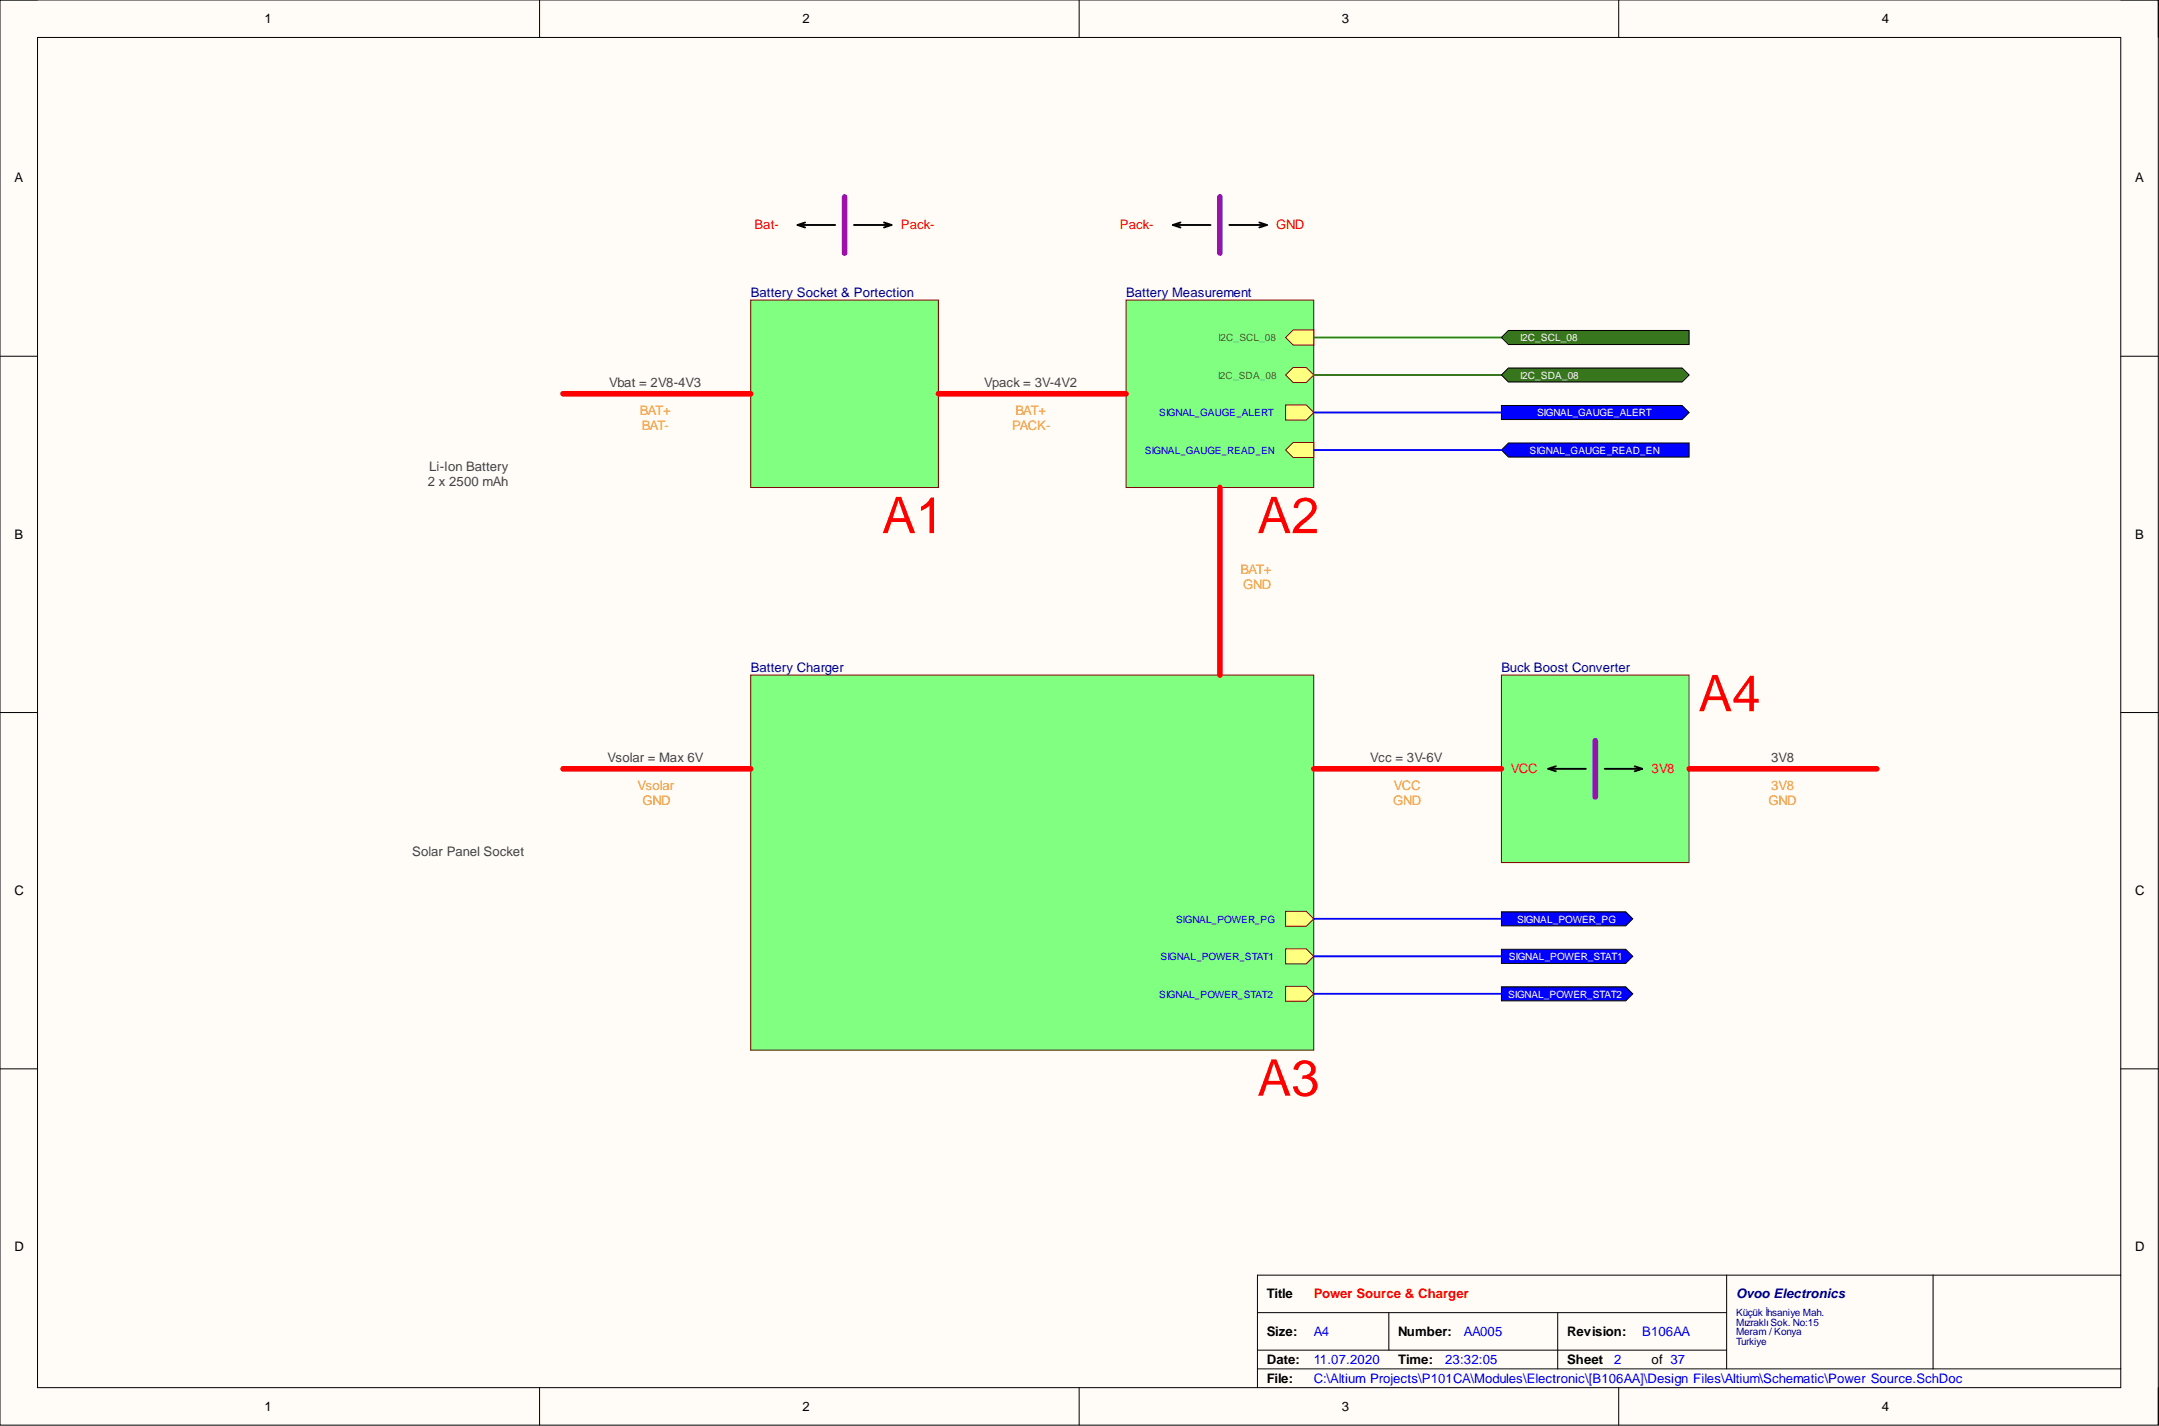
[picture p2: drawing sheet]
<svg xmlns="http://www.w3.org/2000/svg" width="292mm" height="193mm" viewBox="0 0 292 193" stroke-linecap="round" stroke-linejoin="round" font-family="sans-serif">
<path d="M0 0h292v192.9h-292z" fill-rule="evenodd" fill="#fffcf8"/>
<path d="M0 0h292v192.9h-292z" fill="none" stroke="#000" stroke-width=".14"/>
<path d="M5.1 5.1h281.8v182.7h-281.8z" fill-rule="evenodd" fill="#fffcf8"/>
<g fill="none" stroke="#000" stroke-width=".14">
<path d="M0 0h5.1M73 0v5.1M146 0v5.1M219 0v5.1M286.9 0h5.1v5.1M5.1 5.1h281.8v182.7h-281.8zM0 48.2h5.1M286.9 48.2h5.1M0 96.4h5.1M286.9 96.4h5.1M0 144.6h5.1M286.9 144.6h5.1"/>
<path d="M170.1 177.6h63.5M187.9 177.6v5.1M210.8 177.6v7.6M233.6 172.6v12.6M261.5 172.6v12.6M286.9 172.6h-116.8v15.2M73 187.8v5.1M146 187.8v5.1M170.1 185.2h116.8M170.1 182.7h63.5M219 187.8v5.1M292 187.8v5.1"/>
</g>
<path d="M101.6 40.6h25.4v25.4h-25.4z" fill-rule="evenodd" fill="#80ff80"/>
<path d="M101.6 40.6h25.4v25.4h-25.4z" fill="none" stroke="#800000" stroke-width=".14"/>
<path d="M152.4 40.6h25.3v25.4h-25.3z" fill-rule="evenodd" fill="#80ff80"/>
<path d="M152.4 40.6h25.3v25.4h-25.3z" fill="none" stroke="#800000" stroke-width=".14"/>
<path d="M173.9 60.9l1-1h2.8v2h-2.8z" fill-rule="evenodd" fill="#ffff80"/>
<path d="M173.9 60.9l1-1h2.8v2h-2.8z" fill="none" stroke="#800000" stroke-width=".14"/>
<path d="M173.9 54.8h2.8l1 1-1 1h-2.8z" fill-rule="evenodd" fill="#ffff80"/>
<path d="M173.9 54.8h2.8l1 1-1 1h-2.8z" fill="none" stroke="#800000" stroke-width=".14"/>
<path d="M173.9 45.7l1-1h2.8v2h-2.8z" fill-rule="evenodd" fill="#ffff80"/>
<path d="M173.9 45.7l1-1h2.8v2h-2.8z" fill="none" stroke="#800000" stroke-width=".14"/>
<path d="M173.9 50.7l1-1h1.8l1 1-1 1.1h-1.8z" fill-rule="evenodd" fill="#ffff80"/>
<path d="M173.9 50.7l1-1h1.8l1 1-1 1.1h-1.8z" fill="none" stroke="#800000" stroke-width=".14"/>
<path d="M101.6 91.3h76.1v50.8h-76.1z" fill-rule="evenodd" fill="#80ff80"/>
<path d="M101.6 91.3h76.1v50.8h-76.1z" fill="none" stroke="#800000" stroke-width=".14"/>
<path d="M173.9 133.5h2.8l1 1-1 1h-2.8z" fill-rule="evenodd" fill="#ffff80"/>
<path d="M173.9 133.5h2.8l1 1-1 1h-2.8z" fill="none" stroke="#800000" stroke-width=".14"/>
<path d="M173.9 128.4h2.8l1 1-1 1h-2.8z" fill-rule="evenodd" fill="#ffff80"/>
<path d="M173.9 128.4h2.8l1 1-1 1h-2.8z" fill="none" stroke="#800000" stroke-width=".14"/>
<path d="M173.9 123.3h2.8l1 1-1 1.1h-2.8z" fill-rule="evenodd" fill="#ffff80"/>
<path d="M173.9 123.3h2.8l1 1-1 1.1h-2.8z" fill="none" stroke="#800000" stroke-width=".14"/>
<path d="M203.1 91.3h25.4v25.4h-25.4z" fill-rule="evenodd" fill="#80ff80"/>
<path d="M203.1 91.3h25.4v25.4h-25.4z" fill="none" stroke="#800000" stroke-width=".14"/>
<path d="M76.2 53.3h25.4M127 53.3h25.4M165 66v25.3M76.2 104h25.4M177.7 104h25.4M228.5 104h25.4" fill="none" stroke="#f00" stroke-width=".76"/>
<path d="M114.3 26.6v7.7M165 26.6v7.7M215.8 100.2v7.6" fill="none" stroke="#90f" stroke-width=".76"/>
<g fill="none" stroke="#000" stroke-width=".25">
<path d="M107.9 30.4h5.1M107.9 30.4l1 .4M108.9 30.1l-1 .3M115.5 30.4h5.1M119.6 30.1l1 .3M120.6 30.4l-1 .4M158.7 30.4h5.1M158.7 30.4l1 .4M159.7 30.1l-1 .3M166.3 30.4h5.1M170.4 30.1l1 .3M171.4 30.4l-1 .4"/>
<path d="M209.5 104h5.1M209.5 104l1 .4M210.5 103.7l-1 .3M217.1 104h5.1M221.2 103.7l1 .3M222.2 104l-1 .4"/>
</g>
<path d="M203.1 54.9h24.5l.9 .9-.9 1h-24.5z" fill-rule="evenodd" fill="#00f"/>
<path d="M203.1 54.9h24.5l.9 .9-.9 1h-24.5z" fill="none" stroke="#000" stroke-width=".14"/>
<path d="M203.1 60.9l1-1h24.4v1.9h-24.4z" fill-rule="evenodd" fill="#00f"/>
<path d="M203.1 60.9l1-1h24.4v1.9h-24.4z" fill="none" stroke="#000" stroke-width=".14"/>
<path d="M203.1 123.4h16.9l.9 .9-.9 1h-16.9z" fill-rule="evenodd" fill="#00f"/>
<path d="M203.1 123.4h16.9l.9 .9-.9 1h-16.9z" fill="none" stroke="#000" stroke-width=".14"/>
<path d="M203.1 128.5h16.9l.9 .9-.9 1h-16.9z" fill-rule="evenodd" fill="#00f"/>
<path d="M203.1 128.5h16.9l.9 .9-.9 1h-16.9z" fill="none" stroke="#000" stroke-width=".14"/>
<path d="M203.1 133.5h16.9l.9 1-.9 .9h-16.9z" fill-rule="evenodd" fill="#00f"/>
<path d="M203.1 133.5h16.9l.9 1-.9 .9h-16.9z" fill="none" stroke="#000" stroke-width=".14"/>
<path d="M177.7 55.8h25.4M177.7 60.9h25.4M177.7 134.5h25.4M177.7 129.4h25.4M177.7 124.3h25.4" fill="none" stroke="#00f" stroke-width=".25"/>
<path d="M177.7 50.7h25.4M177.7 45.7h25.4" fill="none" stroke="#38761d" stroke-width=".25"/>
<path d="M203.1 45.7l1-1h24.4v1.9h-24.4z" fill-rule="evenodd" fill="#38761d"/>
<path d="M203.1 45.7l1-1h24.4v1.9h-24.4z" fill="none" stroke="#000" stroke-width=".14"/>
<path d="M203.1 50.7l1-.9h23.5l.9 .9-.9 1h-23.5z" fill-rule="evenodd" fill="#38761d"/>
<path d="M203.1 50.7l1-.9h23.5l.9 .9-.9 1h-23.5z" fill="none" stroke="#000" stroke-width=".14"/>
<g font-size="6.9" fill="#f00">
<text x="119.3" y="72.1">A1</text>
<text x="170.1" y="72.1">A2</text>
<text x="229.8" y="96.3">A4</text>
<text x="170.1" y="148.3">A3</text>
</g>
<g font-size="1.8">
<text x="35.8" y="3.1">1</text>
<text x="108.6" y="3.1">2</text>
<text x="181.6" y="3.1">3</text>
<text x="254.6" y="3.1">4</text>
<text x="1.9" y="24.7">A</text>
<text x="288.9" y="24.7">A</text>
<text x="1.9" y="72.9">B</text>
<text x="288.9" y="72.9">B</text>
<text x="1.9" y="121.1">C</text>
<text x="288.9" y="121.1">C</text>
<text x="1.9" y="169.3">D</text>
<text x="288.9" y="169.3">D</text>
<text x="171.4" y="175.7">Title</text>
<text x="171.4" y="180.8">Size:</text>
<text x="171.4" y="184.6">Date:</text>
<text x="189.2" y="180.8">Number:</text>
<text x="189.2" y="184.6">Time:</text>
<text x="212" y="180.8">Revision:</text>
<text x="212" y="184.6">Sheet</text>
<text x="223.4" y="184.6">of 37</text>
<text x="35.8" y="190.9">1</text>
<text x="108.6" y="190.9">2</text>
<text x="171.4" y="187.1">File:</text>
<text x="181.6" y="190.9">3</text>
<text x="254.6" y="190.9">4</text>
</g>
<g font-size="1.8" fill="#f00">
<text x="102.1" y="31">Bat-</text>
<text x="121.9" y="31">Pack-</text>
<text x="151.5" y="31">Pack-</text>
<text x="172.7" y="31">GND</text>
<text x="204.4" y="104.6">VCC</text>
<text x="223.4" y="104.6">3V8</text>
<text x="177.7" y="175.7">Power Source &amp; Charger</text>
</g>
<g font-size="1.8" fill="#000080">
<text x="101.6" y="40.2">Battery Socket &amp; Portection</text>
<text x="152.4" y="40.2">Battery Measurement</text>
<text x="101.6" y="90.9">Battery Charger</text>
<text x="203.1" y="90.9">Buck Boost Converter</text>
<text x="234.9" y="175.7">Ovoo Electronics</text>
</g>
<g font-size="1.8" fill="#434343">
<text x="82.4" y="52.4">Vbat = 2V8-4V3</text>
<text x="133.1" y="52.4">Vpack = 3V-4V2</text>
<text x="57.9" y="65.8">2 x 2500 mAh</text>
<text x="58.1" y="63.8">Li-Ion Battery</text>
<text x="82.2" y="103.1">Vsolar = Max 6V</text>
<text x="185.4" y="103.1">Vcc = 3V-6V</text>
<text x="239.6" y="103.1">3V8</text>
<text x="55.8" y="115.8">Solar Panel Socket</text>
</g>
<g font-size="1.8" fill="#f90">
<text x="86.6" y="56.2">BAT+</text>
<text x="86.8" y="58.2">BAT-</text>
<text x="136.9" y="58.2">PACK-</text>
<text x="137.4" y="56.2">BAT+</text>
<text x="167.8" y="77.7">BAT+</text>
<text x="168.2" y="79.8">GND</text>
<text x="86.2" y="106.9">Vsolar</text>
<text x="188.6" y="106.9">VCC</text>
<text x="239.6" y="106.9">3V8</text>
<text x="86.9" y="108.9">GND</text>
<text x="188.5" y="108.9">GND</text>
<text x="239.3" y="108.9">GND</text>
</g>
<g font-size="1.8" fill="#00f">
<text x="177.7" y="184.6">11.07.2020</text>
<text x="177.7" y="180.8">A4</text>
<text x="195.5" y="184.6">23:32:05</text>
<text x="198.1" y="180.8">AA005</text>
<text x="218.4" y="184.6">2</text>
<text x="222.2" y="180.8">B106AA</text>
<text x="177.7" y="187.1">C:\Altium Projects\P101CA\Modules\Electronic\[B106AA]\Design Files\Altium\Schematic\Power Source.SchDoc</text>
</g>
<g font-size="1.4" fill="#38761d">
<text x="164.9" y="46.2">I2C_SCL_08</text>
<text x="164.8" y="51.3">I2C_SDA_08</text>
</g>
<g font-size="1.4" fill="#fff">
<text x="205.7" y="46.2">I2C_SCL_08</text>
<text x="205.7" y="51.3">I2C_SDA_08</text>
<text x="208" y="56.3">SIGNAL_GAUGE_ALERT</text>
<text x="206.9" y="61.4">SIGNAL_GAUGE_READ_EN</text>
<text x="205.3" y="124.8">SIGNAL_POWER_PG</text>
<text x="204.1" y="129.9">SIGNAL_POWER_STAT1</text>
<text x="204.1" y="135">SIGNAL_POWER_STAT2</text>
</g>
<g font-size="1.4" fill="#00f">
<text x="156.8" y="56.3">SIGNAL_GAUGE_ALERT</text>
<text x="154.9" y="61.4">SIGNAL_GAUGE_READ_EN</text>
<text x="159.1" y="124.8">SIGNAL_POWER_PG</text>
<text x="157" y="129.9">SIGNAL_POWER_STAT1</text>
<text x="156.8" y="135">SIGNAL_POWER_STAT2</text>
</g>
<g font-size="1.4" fill="#000080">
<text x="234.9" y="178.1">Küçük İhsaniye Mah.</text>
<text x="234.9" y="179.4">MızraklıSok. No:15</text>
<text x="234.9" y="180.7">Meram / Konya</text>
<text x="234.9" y="181.9">Turkiye</text>
</g>
</svg>
